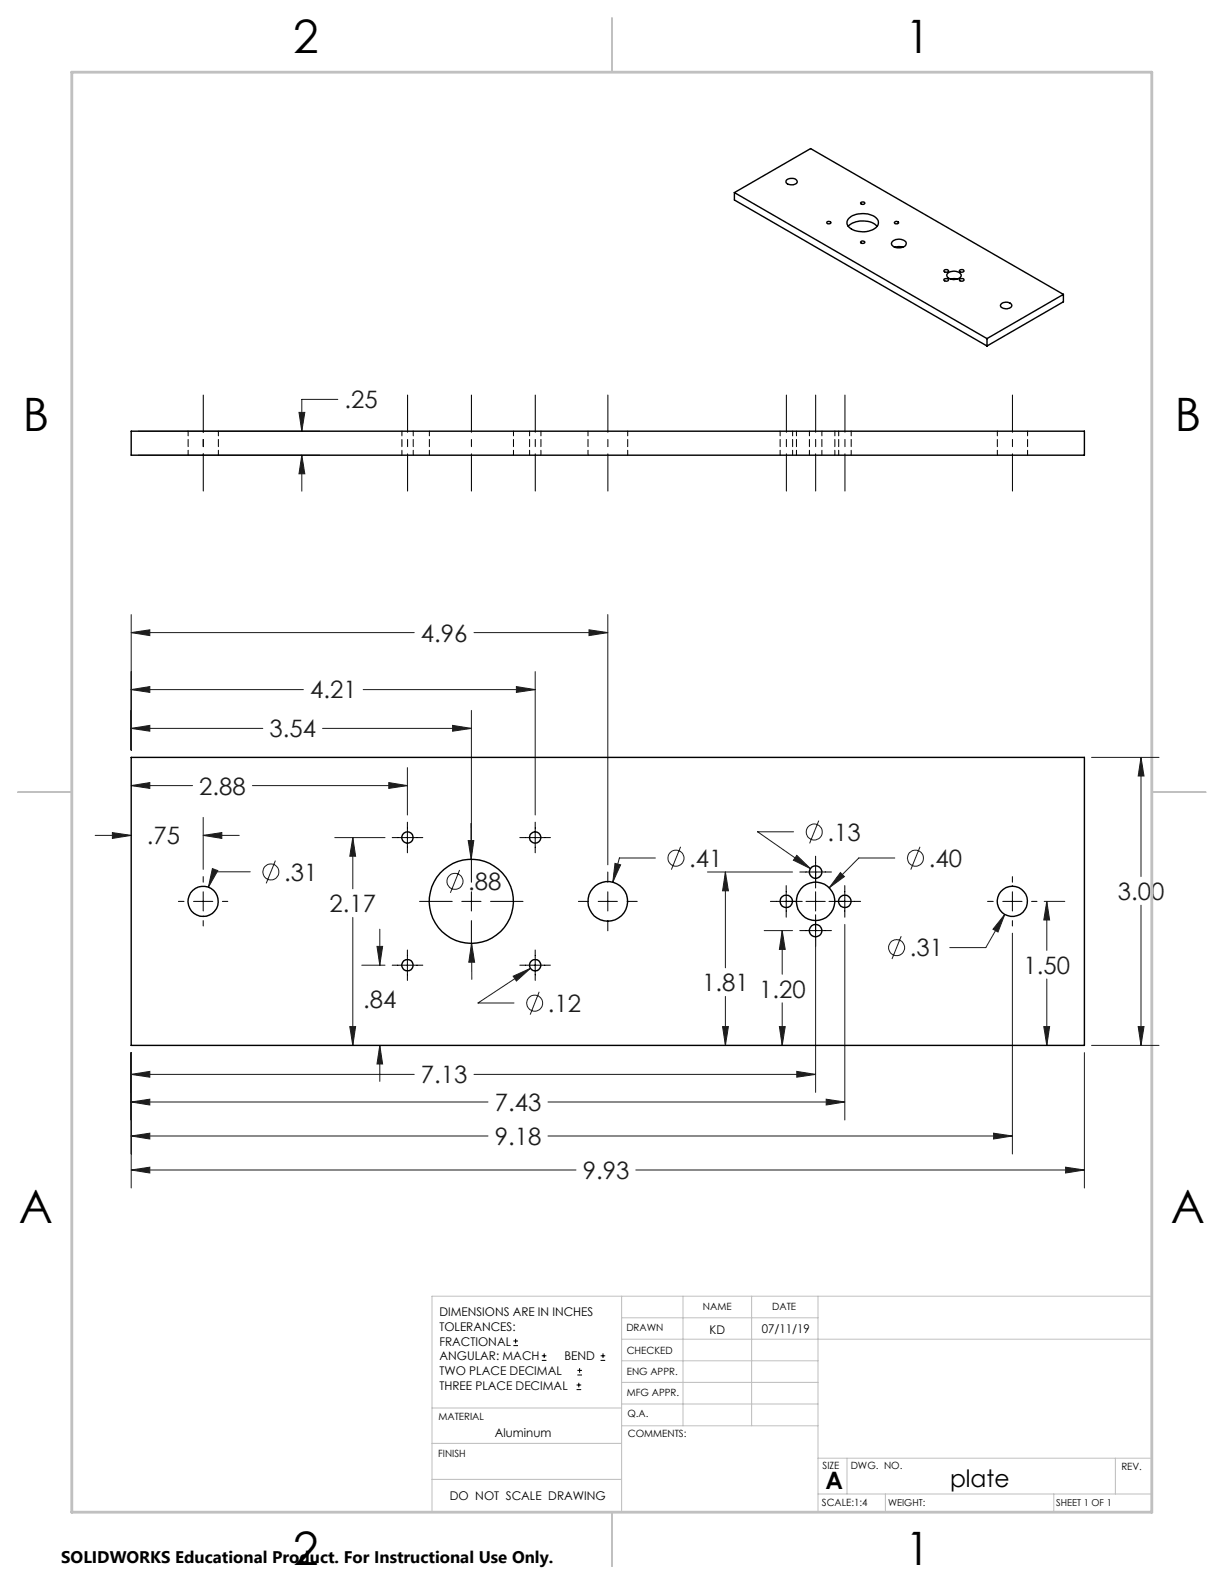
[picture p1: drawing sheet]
<svg xmlns="http://www.w3.org/2000/svg" width="216mm" height="279mm" viewBox="0 0 216 279" stroke-linecap="round" stroke-linejoin="round" font-family="sans-serif">
<g fill="none" stroke="#1d1d1d" stroke-width=".18">
<path d="M24.4 76.1h32M52.7 72.7h1.1l-.6 3.4zM59.6 70.4h-6.4v5.7M24.4 80.3h32M53.2 80.3l.6 3.3h-1.1zM53.2 80.3v6.3M23.1 108.4v23.9M23.1 111.6h50M23.1 111.6l3.3-.5v1zM83.6 111.6h23.6M94.4 118.5v25.3M103.9 111.1l3.3 .5-3.3 .5z"/>
<path d="M107.2 108.4v44.1M23.1 138.6h10.9M23.1 128.5h23.3M23.1 121.6h30.4M23.1 138.6l3.3-.6v1.1zM23.1 128.5l3.3-.5v1zM23.1 121.6l3.3-.5v1zM44.5 138.6h27.4M56.9 128.5h26.2M64.1 121.6h30.3M68.6 138l3.3 .6-3.3 .5zM71.9 135.4v8.4"/>
<path d="M79.8 128l3.3 .5-3.3 .5zM83.1 125.3v23.3M91.1 121.1l3.3 .5-3.3 .5zM192.5 133.6h11.9M201.3 133.6v21M201.3 133.6l.5 3.3h-1zM16.8 147.4h6.3M19.8 146.9l3.3 .5-3.3 .5zM35.8 144.2v9.2M35.8 147.4h6.4M35.8 147.4l3.3-.5v1zM37.5 153.2l.9 .4-1.6 2.9z"/>
<path d="M44.1 153.8h-6.3l-1 2.7M48.6 151.8l-1.6 4M59.1 147.7h8.8M62.2 147.7l.5 3.3h-1zM62.2 147.7v9.1M81.1 153.5l-1.7 4M82.6 148.3h1l-.5 3.3zM83.1 145.2v6.4M108.5 152.3l1 .2-1.4 3.1zM115.6 151.3h-6.3l-1.2 4.3M120.1 149.4l-1.7 4M124.8 153.8h15"/>
<path d="M128 153.8v16.9M128 153.8l.5 3.3h-1zM140 146.7h-6.4l9.3 6.5M140.5 150.9l2.4 2.3-3-1.5zM144.4 144.7l-1.6 4.1M148.2 153.9l.7 .7-2.6 2zM157.8 151.3h-6.3l-5.2 5.3M162.3 149.4l-1.6 4M184.2 159h3.6M184.6 159v8.6M184.6 159l.5 3.3h-1zM201.3 159.7v24.7"/>
<path d="M62.2 161.8v22.6M63.8 170.3h4.1M66.5 166.9h1l-.5 3.4zM67 163.9v6.4M83.2 166.4l.5 3.3h-1zM83.2 166.4v6.4M90.5 172.2l3.1-1.4-2.5 2.2zM93.6 170.8l-9.3 6.1h6.4M95.1 174.9l-1.6 4.1M128 175.8v8.6M134.8 164.1h5M138 164.1v7.7"/>
<path d="M138 176.9v7.5M138 164.1l.5 3.4h-1zM143.9 165.3v27.4M149 163.1v34.5M159 165.1l-1.7 4.1M177.2 161.3l-3.3 5.8h-6.4M177.2 161.3l-1.2 3.1-.8-.5zM178.6 164.6v39M184.6 172.7v11.7M23.1 185.7v23.9M23.1 189.5h50M23.1 194.4h63"/>
<path d="M23.1 189.5l3.3-.5v1zM23.1 194.4l3.3-.5v1zM61.7 181.1h1l-.5 3.3zM67 184.4l.5 3.3h-1zM67 184.4v6.3M83.6 189.5h60.3M96.7 194.4h52.3M127.5 181.1h1l-.5 3.3zM137.5 181.1h1l-.5 3.3zM140.5 189l3.4 .5-3.4 .5zM145.7 193.9l3.3 .5-3.3 .5zM175.3 199.9l3.3 .5-3.3 .5z"/>
<path d="M184.1 181.1h1l-.5 3.3zM191.3 185.7v23.9M192.5 184.4h11.9M200.8 181.1h1l-.5 3.3zM23.1 206.4h78.5M23.1 200.4h63M23.1 206.4l3.3-.5v1zM23.1 200.4l3.3-.5v1zM96.7 200.4h81.9M112.1 206.4h79.2M188 205.9l3.3 .5-3.3 .5z"/>
<circle cx="47.8" cy="153.8" r="1.41"/>
<circle cx="80.2" cy="155.5" r="1.42"/>
<circle cx="119.2" cy="151.4" r="1.42"/>
<circle cx="143.6" cy="146.8" r="1.4"/>
<circle cx="161.5" cy="151.4" r="1.41"/>
<circle cx="94.3" cy="176.9" r="1.41"/>
<circle cx="158.1" cy="167.2" r="1.41"/>
</g>
<g fill="none" stroke="#000" stroke-width=".18">
<path d="M31.5 159h1M34.1 159h3.4M35.8 154.6v1M35.8 157.3v3.4M39.2 159h1M69.2 147.7h5.4M71.9 145v5.4M74 159h5.8M81.5 159h3.3M83.1 149.9v5.7M83.1 157.3v3.4M86.5 159h5.8"/>
<path d="M91.7 147.7h5.4M94.4 145v5.4M102 159h1.8M105.5 159h3.4M107.2 153.8v1.8M107.2 157.3v3.4M110.6 159h1.8M135.9 159h5.6M138.7 156.2v5.6M141.1 153.8h5.5M142.2 159h3.4M143.9 151v5.6"/>
<path d="M143.9 157.3v3.4M146.2 159h5.6M149 156.2v5.6M174.2 159h1M176.9 159h3.4M178.6 154.6v1M178.6 157.3v3.4M182 159h.9M35.8 162.4v.9M69.2 170.3h5.4M71.9 167.6v5.3M83.1 162.4v5.7"/>
<path d="M91.7 170.3h5.4M94.4 167.6v5.3M107.2 162.4v1.8M141.1 164.1h5.5M143.9 161.4v5.5M178.6 162.4v.9M90.6 237.3h.8M90.6 236.5h.8M90.9 236.1v.9M95.6 240h.8M95.6 239.1h.8M96 238.7v.8"/>
<path d="M105.9 240h.9M105.9 239.1h.9M106.4 238.7v.8M101.7 245.1h.8M101.7 244.3h.8M101.8 242.5h.9M101.8 241.7h.9M102.1 243.9v.8M102.2 241.3v.8"/>
</g>
<path d="M35.9 69.7v16.9M71.9 69.7v16.9M83.2 69.7v16.9M94.4 69.7v16.9M107.2 69.7v16.9M178.6 69.7v16.9M138.7 86.6v-16.9M143.9 86.6v-16.9M149 86.6v-16.9" fill="none" stroke="#000" stroke-width=".18" stroke-dasharray="15.2 1.3 1.3 1.3" stroke-dashoffset="8.7"/>
<path d="M35.9 80.3v-4.3" fill="none" stroke="#000" stroke-width=".18" stroke-dasharray="15.2 1.3 1.3 1.3" stroke-dashoffset="15"/>
<g fill="none" stroke="#c0c0c0" stroke-width=".18">
<path d="M109.6 228.6v38.1M109.6 232.4h34.7M109.6 236.2h93.6M120.5 228.6v22.9M132.6 228.6v22.9M144.3 228.6v38.1M203.2 228.6h-127v38.1M76.2 254.6h33.4M76.2 248.4h33.4M109.6 251.5h34.7M109.6 240h34.7M109.6 243.8h34.7"/>
<path d="M109.6 247.7h34.7M144.3 257.2h58.9M149.4 257.2v6.3M196.7 257.2v6.3M76.2 260.9h33.4M144.3 263.5h58.9M156.2 263.5v3.2M185.9 263.5v3.2"/>
</g>
<path d="M108 3.2v9.5M3.1 139.7h9.6M203.2 139.7h9.5M108 266.7v9.6" fill="none" stroke="#c0c0c0" stroke-width=".25"/>
<path d="M12.7 12.7h190.5v254h-190.5z" fill="none" stroke="#c0c0c0" stroke-width=".5"/>
<path d="M201.3 133.6l.5 3.3h-1zM200.8 181.1h1l-.5 3.3zM188 205.9l3.3 .5-3.3 .5zM23.1 206.4l3.3-.5v1zM19.8 146.9l3.3 .5-3.3 .5zM35.8 147.4l3.3-.5v1zM68.6 138l3.3 .6-3.3 .5zM23.1 138.6l3.3-.6v1.1zM79.8 128l3.3 .5-3.3 .5zM23.1 128.5l3.3-.5v1zM91.1 121.1l3.3 .5-3.3 .5zM23.1 121.6l3.3-.5v1zM103.9 111.1l3.3 .5-3.3 .5zM23.1 111.6l3.3-.5v1zM140.5 189l3.4 .5-3.4 .5zM23.1 189.5l3.3-.5v1zM145.7 193.9l3.3 .5-3.3 .5zM23.1 194.4l3.3-.5v1zM175.3 199.9l3.3 .5-3.3 .5zM23.1 200.4l3.3-.5v1zM37.5 153.2l-.7 3.3 1.6-2.9zM83.2 166.4l-.5 3.3h1zM82.6 148.3l.5 3.3 .5-3.3zM108.5 152.3l-.4 3.3 1.4-3.1zM177.2 161.3l-2 2.6 .8 .5zM140.5 150.9l-.6 .8 3 1.5zM148.2 153.9l-1.9 2.7 2.6-2zM184.6 159l.5 3.3h-1zM184.1 181.1h1l-.5 3.3zM138 164.1l.5 3.4h-1zM137.5 181.1h1l-.5 3.3zM128 153.8l.5 3.3h-1zM127.5 181.1h1l-.5 3.3zM62.2 147.7l.5 3.3h-1zM61.7 181.1h1l-.5 3.3zM66.5 166.9h1l-.5 3.4zM67 184.4l.5 3.3h-1zM90.5 172.2l.6 .8 2.5-2.2zM53.2 80.3l.6 3.3h-1.1zM52.7 72.7h1.1l-.6 3.4z" fill="#1d1d1d"/>
<g fill="none" stroke="#000" stroke-width=".25">
<path d="M129.5 34l44.6 25.7M129.5 34l13.5-7.8 44.6 25.7M129.5 34v1.3l44.6 25.7M138.7 31.7a1.21 1.21 0 0 1 1.9 .3 1.2 1.2 0 0 1-1.9 .2zM145.9 39.2a.35 .35 0 0 1 .4-.2 .35 .35 0 0 1 .2 .4 .36 .36 0 0 1-.4 .1 .36 .36 0 0 1-.2-.3zM149.6 39.9a3.9 3.9 0 0 1 5.1 0M149.7 38.5a4 4 0 0 1 5 .1 1.19 1.19 0 0 1-.6 1.9 4.1 4.1 0 0 1-4.5-.6l-.2-.4v-.4zM151.8 35.8a.35 .35 0 0 1 .4-.2 .35 .35 0 0 1 .3 .3 .41 .41 0 0 1-.7-.1zM157.8 39.2a.34 .34 0 0 1 .4-.1 .34 .34 0 0 1 .2 .3 .34 .34 0 0 1-.4 .1 .34 .34 0 0 1-.2-.3zM151.8 42.7a.44 .44 0 0 1 .7 .1 .44 .44 0 0 1-.7-.1zM157.3 42.7a1.63 1.63 0 0 1 2.5 .2 1.19 1.19 0 0 1-1.5 .8 .82 .82 0 0 1-1-1zM157.9 43.6l.6-.1 .7 .1"/>
<path d="M166.5 47.7a.39 .39 0 0 1 .5-.2 .39 .39 0 0 1 .3 .4 .39 .39 0 0 1-.5 .2 .39 .39 0 0 1-.3-.4zM166.5 49.2a.44 .44 0 0 1 .8 .2 .44 .44 0 0 1-.4 .2 .44 .44 0 0 1-.4-.3zM167.2 48.2a1.52 1.52 0 0 1 2.3 .4 1.56 1.56 0 0 1-2.5 .1v-.3zM167.7 49.2h1.2M169.2 49.3a.39 .39 0 0 1 .5-.2 .39 .39 0 0 1 .3 .4 .46 .46 0 0 1-.8-.2zM169.3 47.7a.36 .36 0 0 1 .4-.2 .36 .36 0 0 1 .3 .4 .37 .37 0 0 1-.5 .1 .37 .37 0 0 1-.2-.3zM174.1 59.7v1.3M176.7 53.6a1.14 1.14 0 0 1 1.8 .3 1.2 1.2 0 0 1-2 0zM187.6 51.9l-13.5 7.8M187.6 51.9v1.3l-13.5 7.8M23.1 76.1h168.2v4.2h-168.2zM23.1 133.6h168.2v50.8h-168.2z"/>
<circle cx="35.8" cy="159" r="2.67"/>
<circle cx="71.9" cy="147.7" r="1"/>
<circle cx="83.1" cy="159" r="7.4"/>
<circle cx="94.4" cy="147.7" r="1"/>
<circle cx="107.2" cy="159" r="3.5"/>
<circle cx="138.7" cy="159" r="1.1"/>
<circle cx="143.9" cy="153.8" r="1.1"/>
<circle cx="143.9" cy="159" r="3.4"/>
<circle cx="149" cy="159" r="1.1"/>
<circle cx="178.6" cy="159" r="2.66"/>
<circle cx="71.9" cy="170.3" r=".99"/>
<circle cx="94.4" cy="170.2" r=".99"/>
<circle cx="143.9" cy="164.2" r="1.09"/>
</g>
<g fill="none" stroke="#000" stroke-width=".18" stroke-dasharray="1.3 .6" stroke-dashoffset=".4">
<path d="M33.2 76v4.3M70.9 76v4.3M75.7 76v4.3M93.4 76v4.3M103.7 76v4.3M137.6 76v4.3M140.5 76v4.3M142.8 76v4.3M147.9 76v4.3M175.9 76v4.3M38.5 80.3v-4.3M72.9 80.3v-4.3"/>
<path d="M90.6 80.3v-4.3M95.4 80.3v-4.3M110.7 80.3v-4.3M139.8 80.3v-4.3M145 80.3v-4.3M147.3 80.3v-4.3M150.1 80.3v-4.3M181.3 80.3v-4.3"/>
</g>
<g font-size="8.1">
<text x="51.7" y="9.3">2</text>
<text x="159.7" y="9.3">1</text>
<text x="4" y="76">B</text>
<text x="207.2" y="76">B</text>
<text x="3.3" y="215.7">A</text>
<text x="206.5" y="215.7">A</text>
<text x="51.7" y="276">2</text>
<text x="159.7" y="276">1</text>
</g>
<g font-size="4.2" fill="#1d1d1d">
<text x="60.8" y="72">.25</text>
<text x="74.2" y="113.2">4.96</text>
<text x="54.7" y="123.2">4.21</text>
<text x="47.5" y="130">3.54</text>
<text x="35.2" y="140.1">2.88</text>
<text x="25.9" y="148.9">.75</text>
<text x="146" y="148.3">.13</text>
<text x="50.1" y="155.3">.31</text>
<text x="121.6" y="152.9">.41</text>
<text x="163.8" y="152.9">.40</text>
<text x="58.1" y="160.9">2.17</text>
<text x="82.6" y="157">.88</text>
<text x="197.2" y="158.7">3.00</text>
<text x="160.5" y="168.7">.31</text>
<text x="180.5" y="171.7">1.50</text>
<text x="64.1" y="177.7">.84</text>
<text x="96.7" y="178.5">.12</text>
<text x="123.9" y="174.8">1.81</text>
<text x="133.9" y="175.9">1.20</text>
<text x="74.2" y="191.1">7.13</text>
<text x="87.3" y="196">7.43</text>
<text x="87.3" y="202">9.18</text>
<text x="102.8" y="208">9.93</text>
</g>
<g font-size="4.2">
<text x="145.6" y="262.7">A</text>
<text x="167.6" y="262.4">plate</text>
</g>
<text font-size="3" x="10.8" y="275.7">SOLIDWORKS Educational Product. For Instructional Use Only.</text>
<g font-size="2.1">
<text x="77.5" y="232.2">DIMENSIONS ARE IN INCHES</text>
<text x="77.5" y="234.7">TOLERANCES:</text>
<text x="77.5" y="237.3">FRACTIONAL</text>
<text x="77.5" y="239.9">ANGULAR: MACH</text>
<text x="99.6" y="239.9">BEND</text>
<text x="125.1" y="235.2">KD</text>
<text x="134.4" y="235.2">07/11/19</text>
<text x="77.5" y="242.5">TWO PLACE DECIMAL</text>
<text x="77.5" y="245.1">THREE PLACE DECIMAL</text>
<text x="87.3" y="253.4">Aluminum</text>
<text x="79.3" y="264.6">DO NOT SCALE DRAWING</text>
</g>
<g font-size="1.8">
<text x="124" y="231.1">NAME</text>
<text x="136.2" y="231.1">DATE</text>
<text x="110.5" y="234.8">DRAWN</text>
<text x="110.5" y="238.9">CHECKED</text>
<text x="110.6" y="242.5">ENG APPR.</text>
<text x="77.3" y="250.5">MATERIAL</text>
<text x="110.6" y="246.3">MFG APPR.</text>
<text x="110.7" y="250">Q.A.</text>
<text x="77.3" y="257">FINISH</text>
<text x="110.7" y="253.5">COMMENTS:</text>
<text x="145.1" y="259">SIZE</text>
<text x="150.1" y="259.1">DWG. NO.</text>
<text x="197.8" y="259.2">REV.</text>
<text x="145" y="265.7">SCALE:1:4</text>
</g>
<g font-size="1.7">
<text x="156.7" y="265.7">WEIGHT:</text>
<text x="186.3" y="265.7">SHEET 1 OF 1</text>
</g>
</svg>
